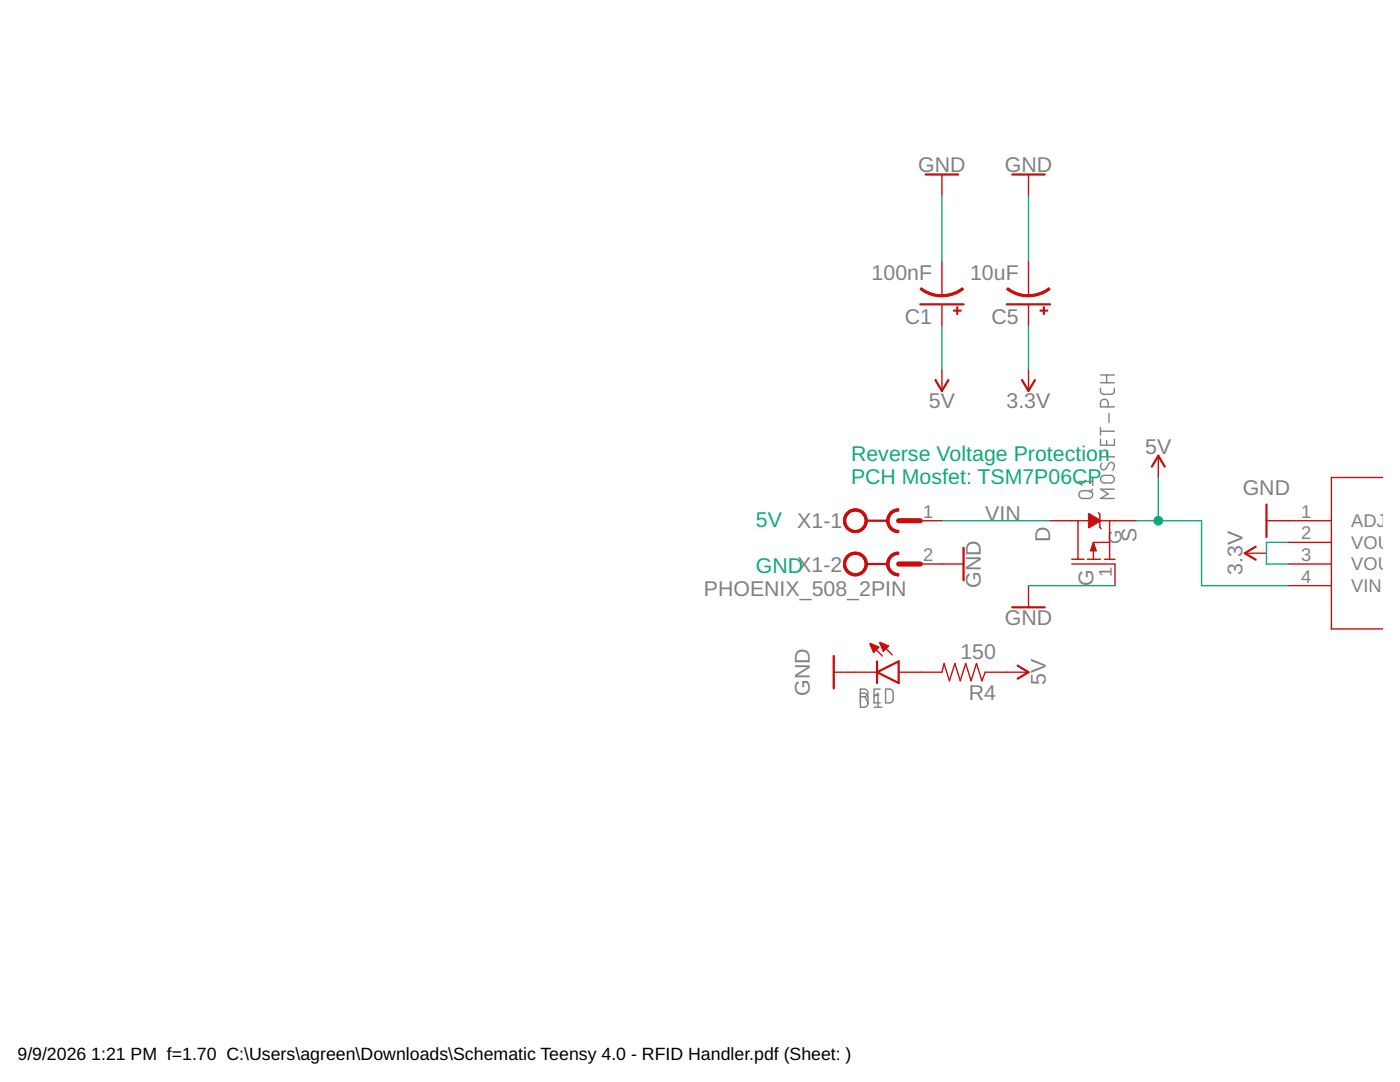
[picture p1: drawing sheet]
<svg xmlns="http://www.w3.org/2000/svg" width="279mm" height="216mm" viewBox="0 0 279 216" stroke-linecap="round" stroke-linejoin="round" font-family="sans-serif">
<g fill="none" stroke="#808080" stroke-width=".28">
<path d="M219.6 77.4l.1 .9 .2 .2 .3 .2h1.6l.3-.2 .3-.2v-.9M219.6 76.4h2.8M219.6 74.8h2.8M220.9 74.8v1.6M215.5 98.2l.6-.3h1.2a.77 .77 0 0 1 .8 .8 .77 .77 0 0 1-.8 .8l-1.5-.1a.77 .77 0 0 1-.3-1.2zM218.1 97.6l-.6 .6M218.1 96.1h-2.8l.6 .8M218.1 95.3v1.6M219.6 89.9v1.2h2.8M219.6 85.3v1.5M219.6 87.6v1.2h2.8v-1.2M219.6 86h2.8"/>
<path d="M219.8 95.2l.6-.4h1.2a.76 .76 0 0 1 .8 .8 .76 .76 0 0 1-.8 .8h-1.2l-.5-.2-.3-.6zM219.9 92.4a.69 .69 0 0 0-.2 1.1 .69 .69 0 0 0 1.1-.1l.4-.8a.67 .67 0 0 1 1-.2 .67 .67 0 0 1 .1 1l-.3 .4M220.9 87.9v.9M220.9 89.9v1.2M221.2 81.2a1.35 1.35 0 0 0-.3-1.4l-.3-.1a.77 .77 0 0 0-1 .7v.8h2.8M221.3 82.5v1.8M222.4 97.6h-2.8l1.6 .9-1.6 1h2.8M171.7 138.3l1 .1a.77 .77 0 0 1 .5 .7v1.3l-.1 .4-.4 .3h-1v-3.6h.8a.76 .76 0 0 1 .7 .8 .76 .76 0 0 1-.7 .7h-.8M172.6 139l.6 1.3M174.4 138.7h1M174.5 139l.7-.7v2.8M175.7 137.5h-1.3v2.8h1.3"/>
<path d="M176.7 137.5h1l.5 .5v1.7l-.5 .5-1 .1zM174.5 141.1h1.5"/>
</g>
<g fill="none" stroke="#c90d0c" stroke-width=".44">
<path d="M184.7 34.8h6.5M202 34.8h6.5M183.7 60.7h8.6M186.7 75.8l1.3 2.2 1.3-2.2M200.9 60.7h8.7M204 75.8l1.3 2.2 1.2-2.2M229.9 93.1l1.3-2.1 1.3 2.1M172.9 103.9h4.3M172.9 112.5h4.3M192.3 109.3v6.5M250.6 109.1l-2.2 1.3 2.2 1.3M252.8 100.7v6.4"/>
<path d="M166.4 130.9v6.5M175 134.1l4.3-2.1v4.3zM175 132v4.3M202 121.2h6.5M203.1 132.8l2.2 1.3-2.2 1.3"/>
</g>
<g fill="none" stroke="#c90d0c" stroke-width=".28">
<path d="M188 34.8v4.3M205.3 34.8v4.3M188 52.1v6.9M205.3 52.1v6.9M188 60.7v4.3M188 73.7v4.3M205.3 60.7v4.3M205.3 73.7v4.3M231.2 91v4.3M276 95.3h-10.3v30.2h10.3M183.7 103.9h4.3M183.7 112.5h8.6"/>
<path d="M205.3 116.9v4.3M209.6 103.9h7.6M213.9 112.5h8.6v4.4M213.9 111.6h2.4M215.1 103.9v7.7M217 111.6h2.6M219.2 102.3l.3 .3v2.6l.3 .3M219.5 103.9h7.3M220.4 111.6h2.1M221.4 108.2h-3.2v3.4M221.4 103.9v7.7M248.4 110.4h4.4"/>
<path d="M252.8 103.9h12.9M257.1 108.2h8.6M257.1 112.5h8.6M257.1 116.9h8.6M166.4 134.1h8.6M173.7 128.5l2.4 2.4M175.7 128.3l2.4 2.4M179.3 134.1h8.7l.4-1.7 1.1 3.4 1.1-3.4 1 3.4 1.1-3.4 1.1 3.4 1.1-3.4 1.1 3.4 .6-1.7h8.7"/>
</g>
<g fill="#c90d0c" stroke="#c90d0c" stroke-width=".2">
<path d="M175.5 128.3l.1-.2 1.8 .8-1.1 1.1z" fill-rule="evenodd"/>
<path d="M173.6 128.5l.1-.1 1.8 .7-1.2 1.1z" fill-rule="evenodd"/>
<path d="M169 102.2a2.38 2.38 0 0 1 3.8 .5 2.38 2.38 0 0 1-1.5 3.5 2.38 2.38 0 0 1-3-2.3h.5a1.94 1.94 0 0 1 2.7-1.8 1.94 1.94 0 0 1 .4 3.3 1.94 1.94 0 0 1-3.1-1.1v-.4h-.5a2.3 2.3 0 0 1 .7-1.7z" fill-rule="evenodd"/>
<path d="M169 102.2a2.38 2.38 0 0 1 3.8 .5 2.38 2.38 0 0 1-1.5 3.5 2.38 2.38 0 0 1-3-2.3h.5a1.94 1.94 0 0 1 2.7-1.8 1.94 1.94 0 0 1 .4 3.3 1.94 1.94 0 0 1-3.1-1.1v-.4h-.5a2.3 2.3 0 0 1 .7-1.7z" fill-rule="evenodd"/>
<path d="M177 103.9h.4a1.95 1.95 0 0 0 1.9 2v.4a2.35 2.35 0 0 1-2.3-2.4z" fill-rule="evenodd"/>
<path d="M177.7 102.2l.6-.5 .8-.2h.2v.5a1.95 1.95 0 0 0-1.9 1.9h-.4v-.2l.2-.8z" fill-rule="evenodd"/>
<path d="M177.7 102.2l.6-.5 .8-.2h.2v.5a1.95 1.95 0 0 0-1.9 1.9 1.95 1.95 0 0 0 1.9 2v.4a2.39 2.39 0 0 1-2.2-1.5 2.39 2.39 0 0 1 .6-2.6z" fill-rule="evenodd"/>
<path d="M169 110.8a2.38 2.38 0 0 1 3.8 .5 2.38 2.38 0 0 1-1.5 3.5 2.38 2.38 0 0 1-3-2.3h.5a1.94 1.94 0 0 1 2.7-1.7 1.94 1.94 0 0 1 .4 3.2 1.94 1.94 0 0 1-3.1-1.1v-.4h-.5a2.3 2.3 0 0 1 .7-1.7z" fill-rule="evenodd"/>
<path d="M169 110.8a2.38 2.38 0 0 1 3.8 .5 2.38 2.38 0 0 1-1.5 3.5 2.38 2.38 0 0 1-3-2.3h.5a1.94 1.94 0 0 1 2.7-1.7 1.94 1.94 0 0 1 .4 3.2 1.94 1.94 0 0 1-3.1-1.1v-.4h-.5a2.3 2.3 0 0 1 .7-1.7z" fill-rule="evenodd"/>
<path d="M177 112.5h.4a1.92 1.92 0 0 0 1.9 2v.4a2.35 2.35 0 0 1-2.3-2.4z" fill-rule="evenodd"/>
<path d="M177.7 110.8l.6-.4 .8-.2h.2v.4a1.95 1.95 0 0 0-1.9 1.9h-.4v-.2l.2-.8z" fill-rule="evenodd"/>
<path d="M177.7 110.8l.6-.4 .8-.2h.2v.4a1.94 1.94 0 0 0-1.9 1.9 1.94 1.94 0 0 0 1.9 2v.4a2.39 2.39 0 0 1-2.2-1.5 2.39 2.39 0 0 1 .6-2.6z" fill-rule="evenodd"/>
<path d="M183.9 57.4a6.8 6.8 0 0 0 4.1 1.4v.4a7 7 0 0 1-4.4-1.5z" fill-rule="evenodd"/>
<path d="M188 58.8a6.8 6.8 0 0 0 4-1.4l.3 .3a7 7 0 0 1-4.3 1.5z" fill-rule="evenodd"/>
<path d="M201.1 57.4a6.7 6.7 0 0 0 4.2 1.4v.4a7 7 0 0 1-4.4-1.5z" fill-rule="evenodd"/>
<path d="M205.3 58.8a6.8 6.8 0 0 0 4-1.4l.3 .3a7 7 0 0 1-4.3 1.5z" fill-rule="evenodd"/>
<path d="M217.2 102.5h.1l2.4 1.4-2.4 1.4h-.1z" fill-rule="evenodd"/>
<path d="M218.1 108.4h.2l.5 1.5h-1.2z" fill-rule="evenodd"/>
</g>
<path d="M179.3 103.9h4.4M179.3 112.5h4.4" fill="none" stroke="#c90d0c" stroke-width="1"/>
<g fill="#c90d0c" stroke="#c90d0c" stroke-width=".2">
<path d="M190.3 61.9h1.5v.2h-1.5z"/>
<path d="M190.9 61.2h.3v1.5h-.3z"/>
<path d="M207.6 61.9h1.5v.2h-1.5z"/>
<path d="M208.2 61.2h.2v1.5h-.2z"/>
</g>
<path d="M188 39.1v13M205.3 39.1v13M188 65v8.7M205.3 65v8.7M231.2 95.3v8.6M188 103.9h21.6M205.3 116.9h17.2M226.8 103.9h13v13h17.3M257.1 108.2h-4.3v4.3h4.3" fill="none" stroke="#0dab76" stroke-width=".28"/>
<circle cx="231.2" cy="103.9" r=".87" fill="#0dab76" stroke="#0dab76" stroke-width=".2"/>
<g font-size="4.3" fill="#808080">
<text x="183.3" y="34.4">GND</text>
<text x="200.5" y="34.4">GND</text>
<text x="173.9" y="55.9">100nF</text>
<text x="193.6" y="55.9">10uF</text>
<text x="180.6" y="64.6">C1</text>
<text x="197.9" y="64.6">C5</text>
<text x="185.4" y="81.5">5V</text>
<text x="200.9" y="81.5">3.3V</text>
<text x="228.6" y="90.5">5V</text>
<text x="248" y="98.7">GND</text>
<text x="159.1" y="105.4">X1-1</text>
<text x="196.6" y="103.9">VIN</text>
<text x="209.6" y="108.2" transform="rotate(-90 209.6 108.2)">D</text>
<text x="226.8" y="108.2" transform="rotate(-90 226.8 108.2)">S</text>
<text x="140.5" y="119">PHOENIX_508_2PIN</text>
<text x="195.8" y="117.3" transform="rotate(-90 195.8 117.3)">GND</text>
<text x="218.2" y="116.9" transform="rotate(-90 218.2 116.9)">G</text>
<text x="248" y="114.8" transform="rotate(-90 248 114.8)">3.3V</text>
<text x="200.5" y="124.6">GND</text>
<text x="191.7" y="131.5">150</text>
<text x="208.7" y="136.7" transform="rotate(-90 208.7 136.7)">5V</text>
<text x="161.6" y="138.8" transform="rotate(-90 161.6 138.8)">GND</text>
<text x="193.3" y="139.7">R4</text>
</g>
<g font-size="4.3" fill="#0dab76">
<text x="169.8" y="92">Reverse Voltage Protection</text>
<text x="169.8" y="96.6">PCH Mosfet: TSM7P06CP</text>
<text x="150.8" y="105.2">5V</text>
<text x="150.8" y="114.3">GNDX1-2</text>
</g>
<g font-size="3.7" fill="#808080">
<text x="184.3" y="103.3">1</text>
<text x="259.7" y="103.3">1</text>
<text x="259.7" y="107.6">2</text>
<text x="269.7" y="105.2">ADJ/G</text>
<text x="184.3" y="111.9">2</text>
<text x="223.8" y="108.6" transform="rotate(-90 223.8 108.6)">G</text>
<text x="259.7" y="111.9">3</text>
<text x="269.7" y="109.5">VOUT_</text>
<text x="269.7" y="113.8">VOUT_</text>
<text x="221.9" y="115.2" transform="rotate(-90 221.9 115.2)">1</text>
<text x="259.7" y="116.2">4</text>
<text x="269.7" y="118.1">VIN</text>
</g>
<g font-size="3.5">
<text x="3.5" y="211.4">9/9/2026</text>
<text x="18.2" y="211.4">1:21 PM f=1.70 C:\Users\agreen\Downloads\Schematic Teensy 4.0 - RFID Handler.pdf (Sheet: )</text>
</g>
</svg>
